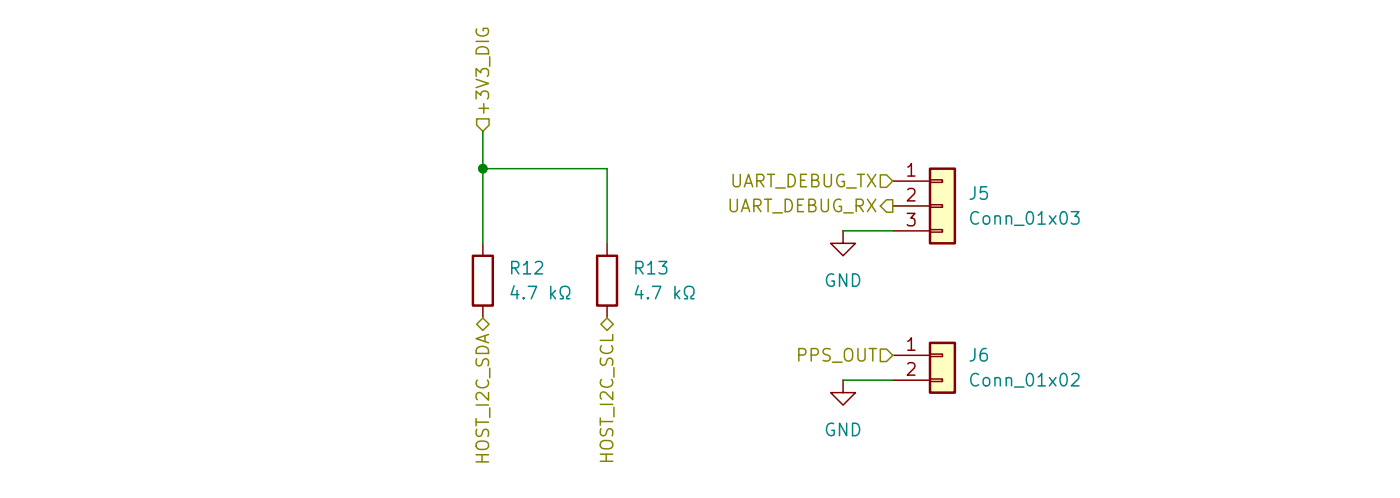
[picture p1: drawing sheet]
<svg xmlns="http://www.w3.org/2000/svg" width="143mm" height="51mm" viewBox="0 0 143 51" stroke-linecap="round" stroke-linejoin="round" font-family="sans-serif">
<path d="M49.4 24.8v1.3M49.4 31.2v1.3M62.1 24.8v1.3M62.1 31.2v1.3M86.2 23.6v1.2h1.3l-1.3 1.3-1.3-1.3h1.3M86.2 23.6h.1M86.2 38.8v1.3h1.3l-1.3 1.2-1.3-1.2h1.3M86.2 38.8h.1" fill="none" stroke="#840000" stroke-width=".15"/>
<path d="M48.4 26.1h2v5.1h-2zM61.1 26.1h2v5.1h-2z" fill="none" stroke="#840000" stroke-width=".25"/>
<path d="M95.1 35h2.5v5.1h-2.5z" fill="#ffffc2"/>
<path d="M95.1 35h2.5v5.1h-2.5z" fill="none" stroke="#840000" stroke-width=".25"/>
<path d="M91.3 36.3h3.8M91.3 38.8h3.8M95.1 36.1h1.3v.3h-1.3zM95.1 38.7h1.3v.2h-1.3z" fill="none" stroke="#840000" stroke-width=".15"/>
<path d="M95.1 17.2h2.5v7.6h-2.5z" fill="#ffffc2"/>
<path d="M95.1 17.2h2.5v7.6h-2.5z" fill="none" stroke="#840000" stroke-width=".25"/>
<path d="M91.3 18.5h3.8M95.1 18.4h1.3v.2h-1.3zM91.3 21h3.8M91.3 23.6h3.8M95.1 20.9h1.3v.3h-1.3zM95.1 23.4h1.3v.3h-1.3z" fill="none" stroke="#840000" stroke-width=".15"/>
<path d="M48.7 12.1h1.3v.7l-.6 .6-.7-.6zM90 17.8h.6l.7 .7-.7 .6h-.6zM48.7 33.1l.7-.6 .6 .6-.6 .6zM61.4 33.1l.7-.6 .6 .6-.6 .6zM90 35.6h.6l.7 .7-.7 .6h-.6zM90.6 20.4h.7v1.3h-.7l-.6-.7z" fill="none" stroke="#848400" stroke-width=".15"/>
<path d="M49.4 17.2h12.7v7.6M49.4 13.4v11.4M86.2 38.8h5.1M86.2 23.6h5.1" fill="none" stroke="#008400" stroke-width=".15"/>
<circle cx="49.4" cy="17.2" r=".46" fill="#008400" stroke="#008400" stroke-width=".1"/>
<g font-size="1.3" fill="#848400">
<text x="50.3" y="12" transform="rotate(-90 50.3 12)">+3V3_DIG</text>
<text x="74.2" y="22">UART_DEBUG_RX</text>
<text x="74.5" y="19.4">UART_DEBUG_TX</text>
<text x="81.2" y="37.2">PPS_OUT</text>
<text x="50.3" y="47.6" transform="rotate(-90 50.3 47.6)">HOST_I2C_SDA</text>
<text x="63" y="47.5" transform="rotate(-90 63 47.5)">HOST_I2C_SCL</text>
</g>
<g font-size="1.3" fill="#840000">
<text x="92.5" y="18.3">1</text>
<text x="92.5" y="20.9">2</text>
<text x="92.5" y="23.4">3</text>
<text x="92.5" y="36.1">1</text>
<text x="92.5" y="38.7">2</text>
</g>
<g font-size="1.3" fill="#008484">
<text x="98.9" y="20.7">J5</text>
<text x="98.9" y="23.3">Conn_01x03</text>
<text x="51.9" y="28.3">R12</text>
<text x="64.6" y="28.3">R13</text>
<text x="84.1" y="29.6">GND</text>
<text x="51.9" y="30.9">4.7 kΩ</text>
<text x="64.6" y="30.9">4.7 kΩ</text>
<text x="98.9" y="37.2">J6</text>
<text x="98.9" y="39.8">Conn_01x02</text>
<text x="84.1" y="44.8">GND</text>
</g>
</svg>
